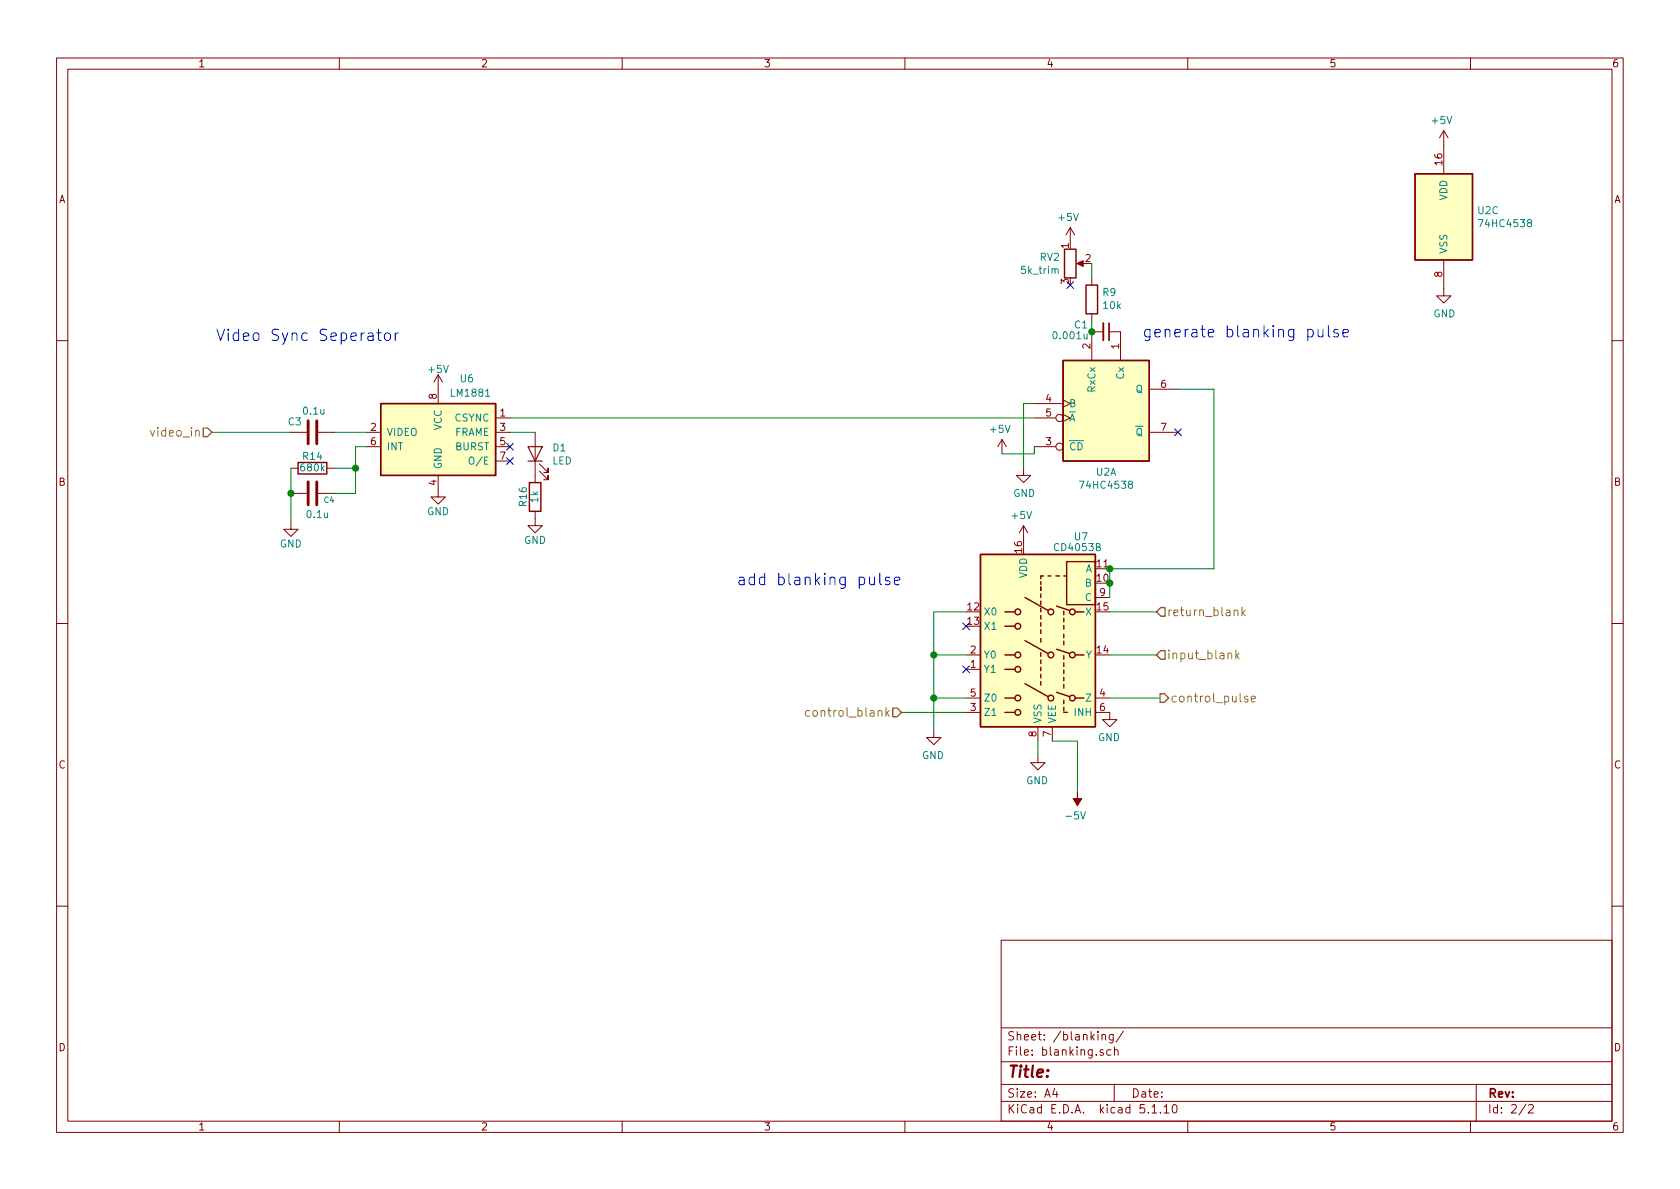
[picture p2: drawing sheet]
EESchema Schematic File Version 4
LIBS:Sync-Ope-proto-cache
EELAYER 30 0
EELAYER END
$Descr A4 11693 8268
encoding utf-8
Sheet 2 2
Title ""
Date ""
Rev ""
Comp ""
Comment1 ""
Comment2 ""
Comment3 ""
Comment4 ""
$EndDescr
$Comp
L Sync-Ope-proto-rescue:C-Sync-Ope-proto-Sync-Ope-proto-rescue C?
U 1 1
P 2175 3000
AR Path="/5FDF1A8A" Ref="C?"  Part="1" 
AR Path="/5FDD6789/5FDF1A8A" Ref="C3"  Part="1" 
F 0 "C3" V 2100 2825 50  0000 L CNN
F 1 "0.1u" V 2025 2925 50  0000 L CNN
F 2 "Capacitor_THT:C_Disc_D4.3mm_W1.9mm_P5.00mm" H 2213 2850 50  0001 C CNN
F 3 "" H 2175 3000 50  0001 C CNN
	1    2175 3000
	0    1    1    0   
$EndComp
Wire Wire Line
	2325 3000 2550 3000
$Comp
L Sync-Ope-proto-rescue:+5V-Sync-Ope-proto-Sync-Ope-proto-rescue #PWR?
U 1 1
P 3050 2700
AR Path="/5FDF1A92" Ref="#PWR?"  Part="1" 
AR Path="/5FDD6789/5FDF1A92" Ref="#PWR0113"  Part="1" 
F 0 "#PWR0113" H 3050 2550 50  0001 C CNN
F 1 "+5V" H 3050 2840 50  0000 C CNN
F 2 "" H 3050 2700 50  0001 C CNN
F 3 "" H 3050 2700 50  0001 C CNN
	1    3050 2700
	1    0    0    -1  
$EndComp
$Comp
L Sync-Ope-proto-rescue:R-Sync-Ope-proto-Sync-Ope-proto-rescue R?
U 1 1
P 2175 3250
AR Path="/5FDF1AA0" Ref="R?"  Part="1" 
AR Path="/5FDD6789/5FDF1AA0" Ref="R14"  Part="1" 
F 0 "R14" V 2255 3250 50  0000 C CNN
F 1 "680k" V 2175 3250 50  0000 C CNN
F 2 "Resistor_THT:R_Axial_DIN0204_L3.6mm_D1.6mm_P7.62mm_Horizontal" V 2105 3250 50  0001 C CNN
F 3 "" H 2175 3250 50  0001 C CNN
	1    2175 3250
	0    1    -1   0   
$EndComp
$Comp
L Sync-Ope-proto-rescue:C-Sync-Ope-proto-Sync-Ope-proto-rescue C?
U 1 1
P 2175 3425
AR Path="/5FDF1AA6" Ref="C?"  Part="1" 
AR Path="/5FDD6789/5FDF1AA6" Ref="C4"  Part="1" 
F 0 "C4" V 2125 3500 39  0000 L CNN
F 1 "0.1u" V 2025 3375 50  0000 L CNN
F 2 "Capacitor_THT:C_Disc_D4.3mm_W1.9mm_P5.00mm" H 2213 3275 50  0001 C CNN
F 3 "" H 2175 3425 50  0001 C CNN
	1    2175 3425
	0    1    -1   0   
$EndComp
Wire Wire Line
	2025 3250 2025 3425
Wire Wire Line
	2325 3425 2475 3425
Wire Wire Line
	2475 3425 2475 3250
Wire Wire Line
	2325 3250 2475 3250
Text Notes 1500 2375 0    79   ~ 0
Video Sync Seperator
$Comp
L Sync-Ope-proto-rescue:R-Sync-Ope-proto-Sync-Ope-proto-rescue R?
U 1 1
P 3725 3450
AR Path="/5FDF1AC6" Ref="R?"  Part="1" 
AR Path="/5FDD6789/5FDF1AC6" Ref="R16"  Part="1" 
F 0 "R16" V 3805 3450 50  0000 C CNN
F 1 "1k" V 3725 3450 50  0000 C CNN
F 2 "Resistor_THT:R_Axial_DIN0204_L3.6mm_D1.6mm_P7.62mm_Horizontal" V 3655 3450 50  0001 C CNN
F 3 "" H 3725 3450 50  0001 C CNN
	1    3725 3450
	-1   0    0    -1  
$EndComp
$Comp
L Sync-Ope-proto-rescue:LED-Device D?
U 1 1
P 3725 3150
AR Path="/5FDF1ACC" Ref="D?"  Part="1" 
AR Path="/5FDD6789/5FDF1ACC" Ref="D1"  Part="1" 
F 0 "D1" V 3764 3033 50  0000 R CNN
F 1 "LED" V 3673 3033 50  0000 R CNN
F 2 "LED_THT:LED_D3.0mm" H 3725 3150 50  0001 C CNN
F 3 "~" H 3725 3150 50  0001 C CNN
	1    3725 3150
	0    -1   -1   0   
$EndComp
Text HLabel 1475 3000 0    60   Input ~ 0
video_in
Text HLabel 8050 4550 2    60   Input ~ 0
input_blank
Text HLabel 8050 4250 2    60   Input ~ 0
return_blank
Text HLabel 8075 4850 2    60   Output ~ 0
control_pulse
Text HLabel 6275 4950 0    60   Input ~ 0
control_blank
$Comp
L power:GND #PWR0114
U 1 1
P 7225 5250
F 0 "#PWR0114" H 7225 5000 50  0001 C CNN
F 1 "GND" H 7230 5077 50  0000 C CNN
F 2 "" H 7225 5250 50  0001 C CNN
F 3 "" H 7225 5250 50  0001 C CNN
	1    7225 5250
	-1   0    0    -1  
$EndComp
Wire Wire Line
	7225 5250 7225 5150
$Comp
L power:GND #PWR0115
U 1 1
P 7725 4950
F 0 "#PWR0115" H 7725 4700 50  0001 C CNN
F 1 "GND" H 7730 4777 50  0000 C CNN
F 2 "" H 7725 4950 50  0001 C CNN
F 3 "" H 7725 4950 50  0001 C CNN
	1    7725 4950
	-1   0    0    -1  
$EndComp
$Comp
L power:+5V #PWR0116
U 1 1
P 7125 3750
F 0 "#PWR0116" H 7125 3600 50  0001 C CNN
F 1 "+5V" H 7140 3923 50  0000 C CNN
F 2 "" H 7125 3750 50  0001 C CNN
F 3 "" H 7125 3750 50  0001 C CNN
	1    7125 3750
	-1   0    0    -1  
$EndComp
Connection ~ 7725 4050
Connection ~ 7725 3950
Wire Wire Line
	7725 4050 7725 4150
Wire Wire Line
	7725 3950 7725 4050
$Comp
L Analog_Switch:CD4053B U7
U 1 1
P 7225 4450
F 0 "U7" H 6925 5175 50  0000 C CNN
F 1 "CD4053B" H 6950 5100 50  0000 C CNN
F 2 "Package_DIP:DIP-16_W7.62mm_LongPads" H 7375 3700 50  0001 L CNN
F 3 "http://www.ti.com/lit/ds/symlink/cd4052b.pdf" H 7205 4650 50  0001 C CNN
	1    7225 4450
	-1   0    0    -1  
$EndComp
Wire Wire Line
	6500 4250 6725 4250
$Comp
L 74hc4538:74HC4538 U2
U 1 1
P 7700 2800
F 0 "U2" H 7700 2325 50  0000 C CNN
F 1 "74HC4538" H 7700 2234 50  0000 C CNN
F 2 "Package_DIP:DIP-16_W7.62mm_LongPads" H 7700 2800 50  0001 C CNN
F 3 "https://assets.nexperia.com/documents/data-sheet/HEF4538B.pdf" H 7700 2800 50  0001 C CNN
	1    7700 2800
	1    0    0    -1  
$EndComp
$Comp
L power:+5V #PWR0117
U 1 1
P 6975 3150
F 0 "#PWR0117" H 6975 3000 50  0001 C CNN
F 1 "+5V" H 6990 3323 50  0000 C CNN
F 2 "" H 6975 3150 50  0001 C CNN
F 3 "" H 6975 3150 50  0001 C CNN
	1    6975 3150
	-1   0    0    -1  
$EndComp
Wire Wire Line
	6975 3150 7200 3150
Wire Wire Line
	7200 3150 7200 3100
$Comp
L power:GND #PWR0118
U 1 1
P 7125 3250
F 0 "#PWR0118" H 7125 3000 50  0001 C CNN
F 1 "GND" H 7130 3077 50  0000 C CNN
F 2 "" H 7125 3250 50  0001 C CNN
F 3 "" H 7125 3250 50  0001 C CNN
	1    7125 3250
	1    0    0    -1  
$EndComp
Wire Wire Line
	7200 2800 7125 2800
Wire Wire Line
	7125 2800 7125 3250
NoConn ~ 8200 3000
$Comp
L Device:C_Small C1
U 1 1
P 7700 2300
F 0 "C1" V 7650 2125 50  0000 C CNN
F 1 "0.001u" V 7725 2050 50  0000 C CNN
F 2 "Capacitor_THT:C_Disc_D4.7mm_W2.5mm_P5.00mm" H 7700 2300 50  0001 C CNN
F 3 "~" H 7700 2300 50  0001 C CNN
	1    7700 2300
	0    1    1    0   
$EndComp
$Comp
L Device:R R9
U 1 1
P 7600 2075
F 0 "R9" H 7530 2029 50  0000 R CNN
F 1 "10k" H 7530 2120 50  0000 R CNN
F 2 "Resistor_THT:R_Axial_DIN0204_L3.6mm_D1.6mm_P7.62mm_Horizontal" V 7530 2075 50  0001 C CNN
F 3 "~" H 7600 2075 50  0001 C CNN
	1    7600 2075
	-1   0    0    1   
$EndComp
Wire Wire Line
	7600 2300 7600 2225
$Comp
L Device:R_POT RV2
U 1 1
P 7450 1825
F 0 "RV2" H 7381 1871 50  0000 R CNN
F 1 "5k_trim" H 7381 1780 50  0000 R CNN
F 2 "lib_fp:tht_vertical_trim_3362" H 7450 1825 50  0001 C CNN
F 3 "~" H 7450 1825 50  0001 C CNN
	1    7450 1825
	1    0    0    -1  
$EndComp
Wire Wire Line
	7600 1925 7600 1825
NoConn ~ 7450 1975
$Comp
L power:+5V #PWR0119
U 1 1
P 7450 1675
F 0 "#PWR0119" H 7450 1525 50  0001 C CNN
F 1 "+5V" H 7465 1848 50  0000 C CNN
F 2 "" H 7450 1675 50  0001 C CNN
F 3 "" H 7450 1675 50  0001 C CNN
	1    7450 1675
	-1   0    0    -1  
$EndComp
Wire Wire Line
	8200 2700 8450 2700
Wire Wire Line
	7725 3950 8450 3950
Wire Wire Line
	8450 2700 8450 3950
$Comp
L 74hc4538:74HC4538 U2
U 3 1
P 10050 1500
F 0 "U2" H 10280 1546 50  0000 L CNN
F 1 "74HC4538" H 10280 1455 50  0000 L CNN
F 2 "Package_DIP:DIP-16_W7.62mm_LongPads" H 10050 1500 50  0001 C CNN
F 3 "https://assets.nexperia.com/documents/data-sheet/HEF4538B.pdf" H 10050 1500 50  0001 C CNN
	3    10050 1500
	1    0    0    -1  
$EndComp
$Comp
L power:+5V #PWR0120
U 1 1
P 10050 1000
F 0 "#PWR0120" H 10050 850 50  0001 C CNN
F 1 "+5V" H 10065 1173 50  0000 C CNN
F 2 "" H 10050 1000 50  0001 C CNN
F 3 "" H 10050 1000 50  0001 C CNN
	1    10050 1000
	-1   0    0    -1  
$EndComp
$Comp
L power:GND #PWR0121
U 1 1
P 10050 2000
F 0 "#PWR0121" H 10050 1750 50  0001 C CNN
F 1 "GND" H 10055 1827 50  0000 C CNN
F 2 "" H 10050 2000 50  0001 C CNN
F 3 "" H 10050 2000 50  0001 C CNN
	1    10050 2000
	1    0    0    -1  
$EndComp
Connection ~ 7600 2300
Wire Wire Line
	8050 4250 7725 4250
Wire Wire Line
	8050 4550 7725 4550
Wire Wire Line
	6725 4550 6500 4550
Wire Wire Line
	6500 4550 6500 4250
$Comp
L power:GND #PWR0122
U 1 1
P 6500 5075
F 0 "#PWR0122" H 6500 4825 50  0001 C CNN
F 1 "GND" H 6505 4902 50  0000 C CNN
F 2 "" H 6500 5075 50  0001 C CNN
F 3 "" H 6500 5075 50  0001 C CNN
	1    6500 5075
	-1   0    0    -1  
$EndComp
Connection ~ 6500 4550
NoConn ~ 6725 4350
NoConn ~ 6725 4650
Wire Wire Line
	8075 4850 7725 4850
Wire Wire Line
	6725 4850 6500 4850
Wire Wire Line
	6500 4550 6500 4850
Connection ~ 6500 4850
Wire Wire Line
	6500 4850 6500 5075
Wire Wire Line
	6725 4950 6275 4950
Wire Wire Line
	1475 3000 2025 3000
$Comp
L Video:LM1881 U6
U 1 1
P 3050 3100
F 0 "U6" H 3250 3575 50  0000 C CNN
F 1 "LM1881" H 3275 3475 50  0000 C CNN
F 2 "lib_fp:DIP-SOIC-8" H 3050 3100 50  0001 C CNN
F 3 "" H 3050 3100 50  0001 C CNN
	1    3050 3100
	1    0    0    -1  
$EndComp
$Comp
L Sync-Ope-proto-rescue:GND-Sync-Ope-proto-Sync-Ope-proto-rescue #PWR?
U 1 1
P 3050 3400
AR Path="/60391182" Ref="#PWR?"  Part="1" 
AR Path="/5FDD6789/60391182" Ref="#PWR0123"  Part="1" 
F 0 "#PWR0123" H 3050 3150 50  0001 C CNN
F 1 "GND" H 3050 3250 50  0000 C CNN
F 2 "" H 3050 3400 50  0001 C CNN
F 3 "" H 3050 3400 50  0001 C CNN
	1    3050 3400
	1    0    0    -1  
$EndComp
NoConn ~ 3550 3100
NoConn ~ 3550 3200
Wire Wire Line
	3550 3000 3725 3000
$Comp
L Sync-Ope-proto-rescue:GND-Sync-Ope-proto-Sync-Ope-proto-rescue #PWR?
U 1 1
P 3725 3600
AR Path="/603992F4" Ref="#PWR?"  Part="1" 
AR Path="/5FDD6789/603992F4" Ref="#PWR0124"  Part="1" 
F 0 "#PWR0124" H 3725 3350 50  0001 C CNN
F 1 "GND" H 3725 3450 50  0000 C CNN
F 2 "" H 3725 3600 50  0001 C CNN
F 3 "" H 3725 3600 50  0001 C CNN
	1    3725 3600
	1    0    0    -1  
$EndComp
Wire Wire Line
	2550 3100 2475 3100
Wire Wire Line
	2475 3100 2475 3250
Connection ~ 2475 3250
$Comp
L Sync-Ope-proto-rescue:GND-Sync-Ope-proto-Sync-Ope-proto-rescue #PWR?
U 1 1
P 2025 3625
AR Path="/603A2BFA" Ref="#PWR?"  Part="1" 
AR Path="/5FDD6789/603A2BFA" Ref="#PWR0125"  Part="1" 
F 0 "#PWR0125" H 2025 3375 50  0001 C CNN
F 1 "GND" H 2025 3475 50  0000 C CNN
F 2 "" H 2025 3625 50  0001 C CNN
F 3 "" H 2025 3625 50  0001 C CNN
	1    2025 3625
	1    0    0    -1  
$EndComp
Wire Wire Line
	2025 3625 2025 3425
Connection ~ 2025 3425
Wire Wire Line
	3550 2900 7200 2900
Text Notes 7950 2350 0    79   ~ 0
generate blanking pulse
Text Notes 5125 4075 0    79   ~ 0
add blanking pulse
$Comp
L power:-5V #PWR020
U 1 1
P 7500 5500
F 0 "#PWR020" H 7500 5600 50  0001 C CNN
F 1 "-5V" H 7515 5673 50  0000 C CNN
F 2 "" H 7500 5500 50  0001 C CNN
F 3 "" H 7500 5500 50  0001 C CNN
	1    7500 5500
	-1   0    0    1   
$EndComp
Wire Wire Line
	7500 5500 7500 5150
Wire Wire Line
	7500 5150 7325 5150
$EndSCHEMATC
